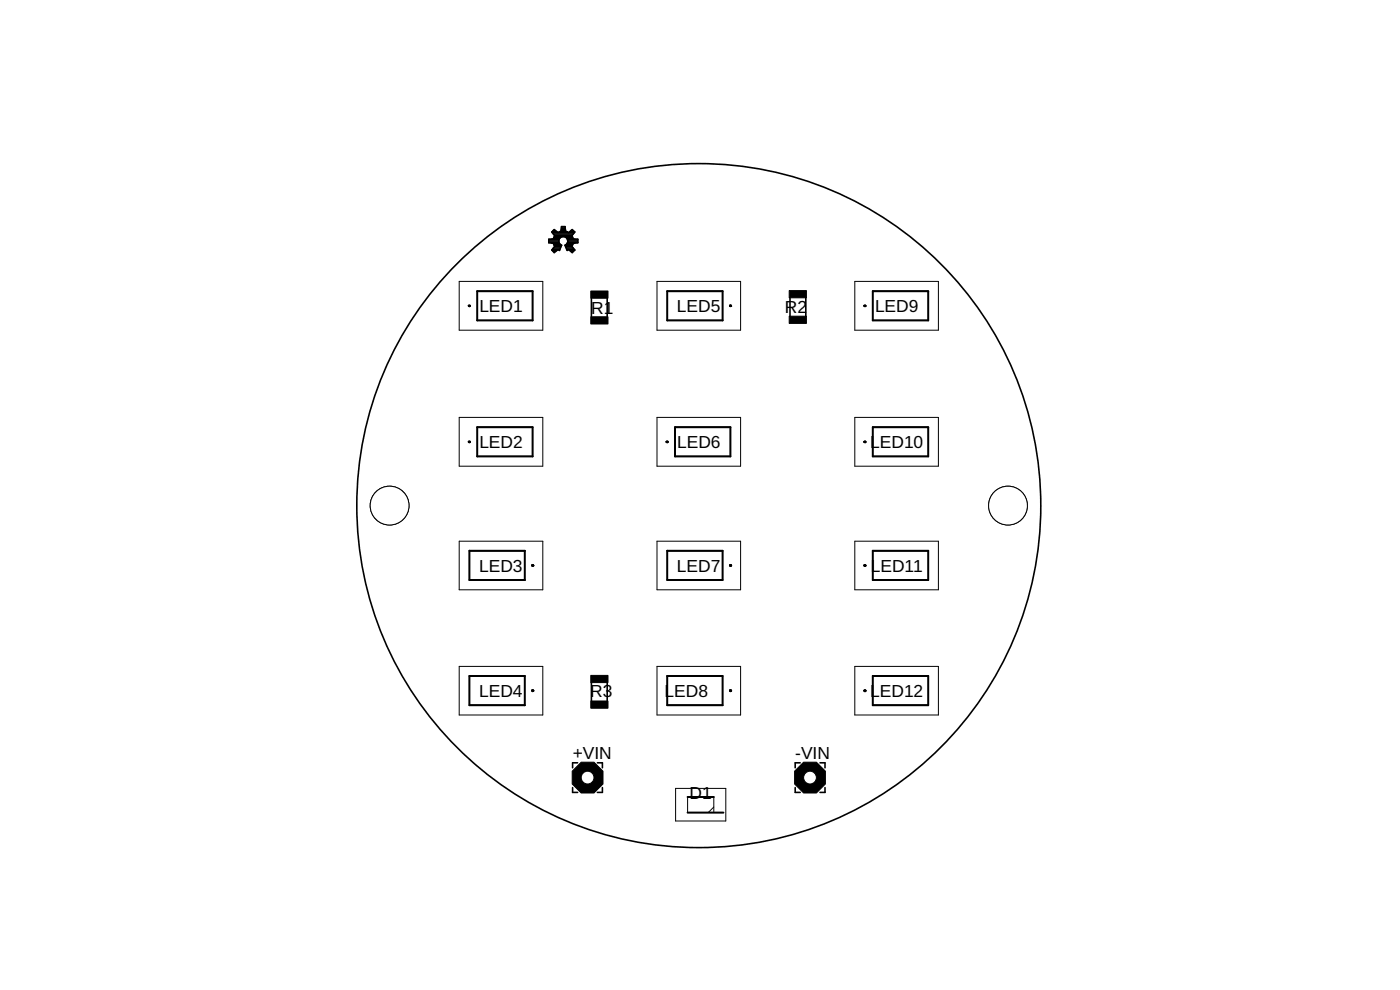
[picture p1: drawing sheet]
<svg xmlns="http://www.w3.org/2000/svg" width="148mm" height="105mm" viewBox="0 0 148 105" stroke-linecap="round" stroke-linejoin="round" font-family="sans-serif">
<g fill="none" stroke="#000" stroke-width=".11">
<path d="M48.6 29.8h8.8v5.1h-8.8zM50.5 30.8h5.8M50.5 33.9h5.9M69.5 29.8h8.9v5.1h-8.9zM70.6 30.8h5.9M70.7 33.9h5.8M90.5 29.8h8.8v5.1h-8.8zM92.4 30.8h5.8M92.4 33.9h5.9M48.6 44.2h8.8v5.1h-8.8zM48.6 57.3h8.8v5.1h-8.8zM49.7 58.3h5.9"/>
<path d="M50.5 45.2h5.8M50.5 48.3h5.9M69.5 44.2h8.9v5.1h-8.9zM69.5 57.3h8.9v5.1h-8.9zM70.6 58.3h5.9M71.5 45.2h5.8M71.5 48.3h5.8M90.5 44.2h8.8v5.1h-8.8zM90.5 57.3h8.8v5.1h-8.8zM92.4 45.2h5.8M92.4 48.3h5.9M92.4 58.3h5.8"/>
<path d="M48.6 70.5h8.8v5.2h-8.8zM49.7 71.6h5.9M49.7 61.4h5.9M49.7 74.7h5.9M69.5 70.5h8.9v5.2h-8.9zM70.6 71.5l5.9 .1M70.6 71.5v.1M70.7 61.4h5.8M70.7 74.7h5.8M90.5 70.5h8.8v5.2h-8.8zM92.4 61.4h5.9M92.4 74.7h5.9"/>
<path d="M92.4 71.6h5.8M71.5 83.4h5.3v3.5h-5.3zM72.8 84.3h2.7v1.7h-2.7zM75.5 85.4l-.5 .6"/>
</g>
<g fill="none" stroke="#000" stroke-width=".21">
<path d="M49.6 32.4h.1M49.7 32.4h.1M50.5 30.8h5.9v3.1h-5.9zM70.6 30.8h5.9v3.1h-5.9zM77.3 32.4h.1M77.4 32.4h.1M91.5 32.4h.1M91.6 32.4h.1M92.4 30.8h5.8v3.1h-5.8zM49.6 46.8h.1M49.7 58.3h5.8v3.1h-5.8zM49.7 46.8h.1"/>
<path d="M50.5 45.2h5.9v3.1h-5.9zM56.3 59.8h.1M56.3 59.8v.1l.1-.1M56.3 59.8v.1M56.4 59.8l.1 .1M70.5 46.8h.2M70.5 46.8h.1M70.6 58.3h5.9v3.1h-5.9zM70.7 46.8h.1M71.4 45.2h5.9v3.1h-5.9zM77.3 59.8h.1M77.3 59.8v.1l.1-.1"/>
<path d="M77.3 59.8v.1M77.4 59.8v.1M91.5 46.8h.1M91.5 59.8v.1l.1-.1M91.5 59.8h.1M91.5 59.8v.1M91.6 46.8h.1M91.6 59.8v.1M92.4 45.2h5.8v3.1h-5.8zM92.4 58.3h5.8v3.1h-5.8zM49.7 71.5h5.8v3.1h-5.8zM56.3 73.1h.1"/>
<path d="M56.3 73.1v.1l.1-.1M56.4 73.1h.1M70.6 71.5h5.9v3.1h-5.9zM77.3 73.1h.1M77.3 73.1v.1l.1-.1M77.4 73.1h.1M91.5 73.1v.1l.1-.1M91.5 73.1h.1M91.6 73.1h.1M92.4 71.5h5.8v3.1h-5.8zM72.8 86h3.8M72.8 84.3h2.7"/>
</g>
<g fill="none" stroke="#000" stroke-width=".17">
<path d="M58.1 25.6h1M58.1 25.5h1M58.1 25.4h1M58.4 26.5h.5M58.4 24.5h.5M58.5 24.6h2.3M58.5 26.4h.8M58.5 26.6h.3M58.5 24.4h.3M58.6 26.2h.7M58.6 24.8h2.1M58.6 25.8h.6"/>
<path d="M58.6 25.3h.6M58.6 25.9h.7M58.6 25.1h.7M58.7 26.1h.7M58.7 26h.7M58.7 25h1.9M58.7 24.9h1.9M59.1 25.6l.3 .4-.2 .5M59.2 26.5h.1M59.2 24.5h.8M59.4 24.4h.4M59.4 24.3h.4"/>
<path d="M59.4 24.2h.4M59.4 24h.4M59.8 26h.8M59.9 26.1h.7M59.9 26.2h.8M59.9 25.9h.7M59.9 25.1h.7M60 26.4h.7M60 25.3a.48 .48 0 0 0-.6-.2 .48 .48 0 0 0-.3 .5M60 25.3l.1 .1M60 26.5h.1M60 25.8h.6"/>
<path d="M60 25.3h.6M60.1 25.4v.1M60.1 25.6h1.1M60.1 25.4h1.1M60.1 25.5l-.1 .3-.2 .2 .2 .5M60.1 25.5h1.1M60.3 26.5h.5M60.3 24.5h.5M60.4 26.6h.3M60.4 24.4h.3M60.6 25.8l-.1 .3 .3 .4-.2 .2-.4-.3-.2 .1M60.6 25.3h.6v.4l-.6 .1"/>
<path d="M60.6 25.3l-.1-.3 .3-.4-.2-.3-.4 .3-.3-.1-.1-.5h-.4v.5l-.3 .1-.4-.3-.3 .3 .3 .4-.1 .3h-.5v.4l.5 .1 .1 .3-.3 .4 .3 .2 .4-.3 .1 .1M62.6 31.6v1.9M64.3 31.6v1.9M83.6 31.5v2M85.3 31.5v2M62.6 72.2v2M64.3 72.2v2M60.6 83.4v.5h.5M61.1 80.7h-.5v.6M63.2 80.7h.6v.6M63.8 83.4v.5h-.6M84.2 83.4v.5h.5"/>
<path d="M84.7 80.7h-.5v.6M86.8 80.7h.5v.6M87.3 83.4v.5h-.5"/>
<circle cx="62.2" cy="82.3" r="1.31"/>
<circle cx="85.7" cy="82.3" r="1.31"/>
</g>
<g fill="#000" stroke="#000" stroke-width=".11">
<path d="M62.5 30.8h1.8v.8h-1.8zM62.5 33.5h1.8v.8h-1.8zM83.5 33.5h1.8v.7h-1.8zM83.5 30.8h1.8v.7h-1.8zM62.5 71.5h1.8v.7h-1.8zM62.5 74.2h1.8v.8h-1.8z"/>
<circle cx="62.2" cy="82.3" r="1.76"/>
</g>
<circle cx="62.2" cy="82.3" r=".68" fill="#fff" stroke="#000" stroke-width=".11"/>
<circle cx="85.7" cy="82.3" r="1.76" fill="#000" stroke="#000" stroke-width=".11"/>
<circle cx="85.7" cy="82.3" r=".68" fill="#fff" stroke="#000" stroke-width=".11"/>
<circle cx="74" cy="53.5" r="36.2" fill="none" stroke="#000" stroke-width=".17"/>
<circle cx="41.2" cy="53.5" r="2.05" fill="none" stroke="#000" stroke-width=".11"/>
<circle cx="41.2" cy="53.5" r="2.05" fill="#fff" stroke="#000" stroke-width=".11"/>
<circle cx="106.7" cy="53.5" r="2.05" fill="none" stroke="#000" stroke-width=".11"/>
<circle cx="106.7" cy="53.5" r="2.05" fill="#fff" stroke="#000" stroke-width=".11"/>
<g font-size="1.8">
<text x="50.7" y="33">LED1</text>
<text x="62.6" y="33.2">R1</text>
<text x="71.6" y="33">LED5</text>
<text x="83.1" y="33.1">R2</text>
<text x="92.6" y="33">LED9</text>
<text x="50.7" y="47.4">LED2</text>
<text x="71.7" y="47.4">LED6</text>
<text x="92.1" y="47.4">LED10</text>
<text x="50.7" y="60.5">LED3</text>
<text x="71.6" y="60.5">LED7</text>
<text x="92.2" y="60.5">LED11</text>
<text x="50.7" y="73.8">LED4</text>
<text x="62.5" y="73.8">R3</text>
<text x="70.3" y="73.8">LED8</text>
<text x="92.1" y="73.8">LED12</text>
<text x="60.6" y="80.3">+VIN</text>
<text x="84.2" y="80.3">-VIN</text>
<text x="73" y="84.5">D1</text>
</g>
</svg>
